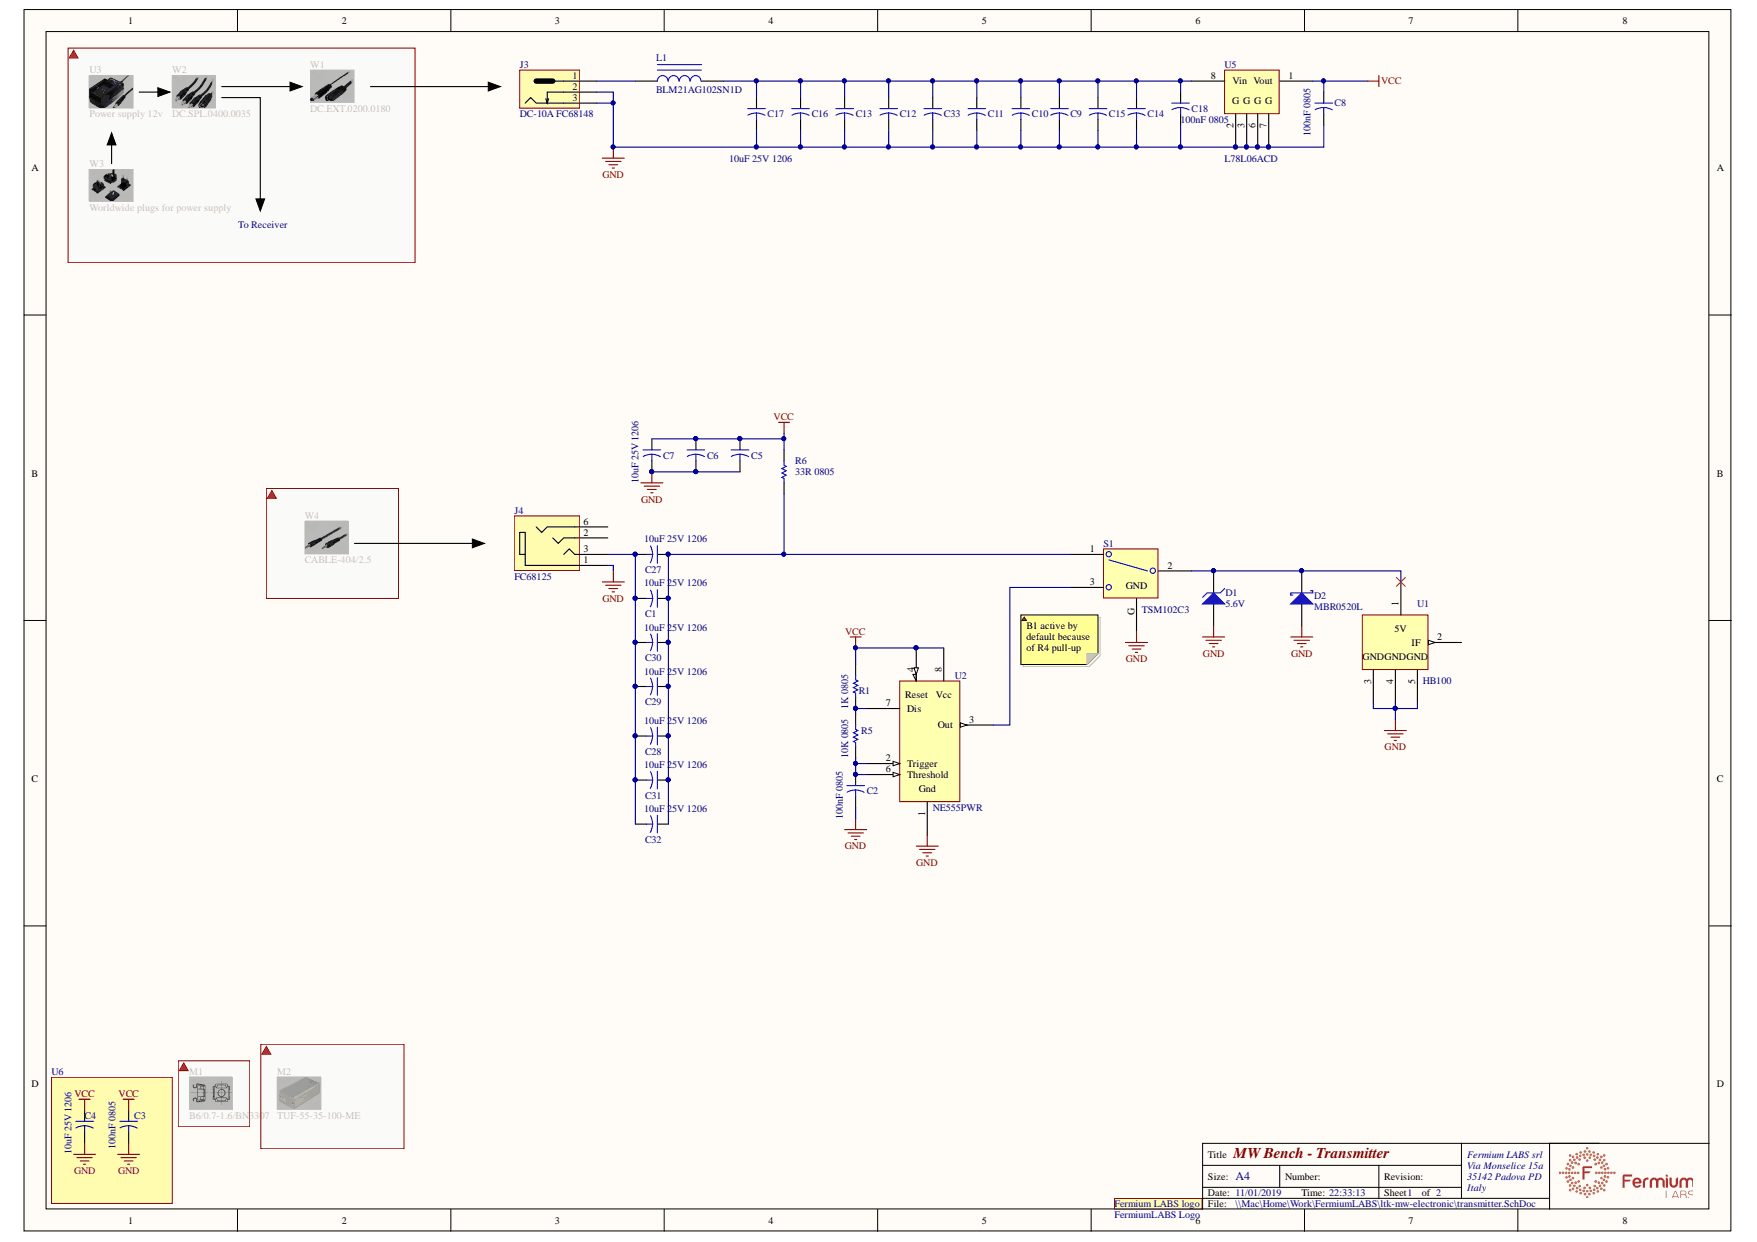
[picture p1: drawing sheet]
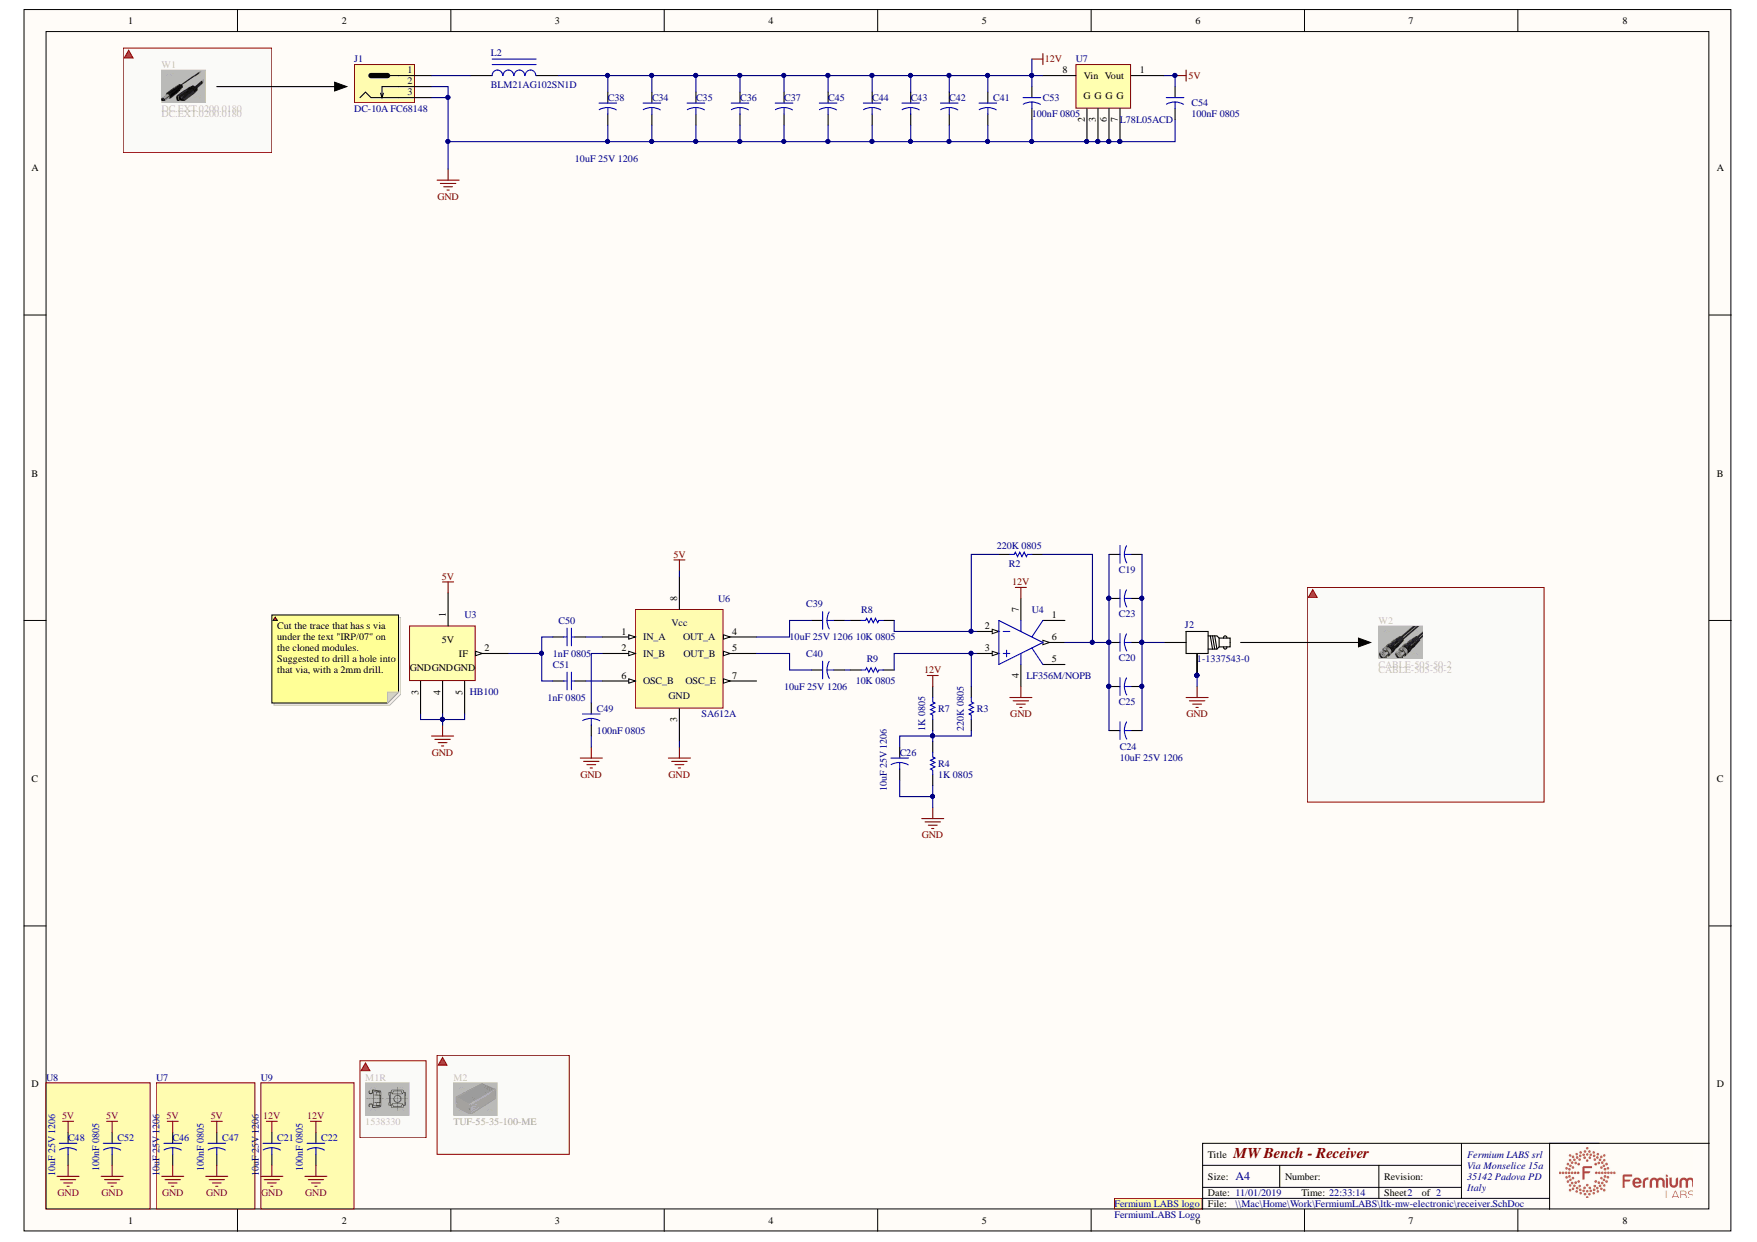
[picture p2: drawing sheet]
# Altium project Combined.PrjPCB
3 sheets, 92 parts. Net scope: global (net labels, ports and power ports of the same name join across sheets).
Board file: Combined.PcbDoc
Sheets:
  Combined.SchDoc
    U_receiver = receiver.SchDoc
    U_transmitter = transmitter.SchDoc

## Sheet Combined.SchDoc
size A

### Sub-sheets
U_receiver = receiver.SchDoc: no entries
U_transmitter = transmitter.SchDoc: no entries

## Sheet receiver.SchDoc: MW Bench - Receiver
size A3; Organization: Altium Limited; Address1: L3, 12a Rodborough Rd; Address2: Frenchs Forest; Address3: NSW; Address4: Australia 2086; SheetNumber: 2; SheetTotal: 2

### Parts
(Parts that share a designator on the sheet are numbered #1, #2 ... from top to bottom, then left to right.)
C19  10uF 25V 1206  [CAP 1206_3216]  (value not drawn)
C20  10uF 25V 1206  [CAP 1206_3216]  (value not drawn)
C21  10uF 25V 1206  [CAP 1206_3216]
C22  100nF 0805  [CAP 0805_2012]
C23  10uF 25V 1206  [CAP 1206_3216]  (value not drawn)
C24  10uF 25V 1206  [CAP 1206_3216]
C25  10uF 25V 1206  [CAP 1206_3216]  (value not drawn)
C26  10uF 25V 1206  [CAP 1206_3216]
C34  10uF 25V 1206  [CAP 1206_3216]  (value not drawn)
C35  10uF 25V 1206  [CAP 1206_3216]  (value not drawn)
C36  10uF 25V 1206  [CAP 1206_3216]  (value not drawn)
C37  10uF 25V 1206  [CAP 1206_3216]  (value not drawn)
C38  10uF 25V 1206  [CAP 1206_3216]
C39  10uF 25V 1206  [CAP 1206_3216]
C40  10uF 25V 1206  [CAP 1206_3216]
C41  10uF 25V 1206  [CAP 1206_3216]  (value not drawn)
C42  10uF 25V 1206  [CAP 1206_3216]  (value not drawn)
C43  10uF 25V 1206  [CAP 1206_3216]  (value not drawn)
C44  10uF 25V 1206  [CAP 1206_3216]  (value not drawn)
C45  10uF 25V 1206  [CAP 1206_3216]  (value not drawn)
C46  10uF 25V 1206  [CAP 1206_3216]
C47  100nF 0805  [CAP 0805_2012]
C48  10uF 25V 1206  [CAP 1206_3216]
C49  100nF 0805  [CAP 0805_2012]
C50  1nF 0805  [CAP 0805_2012]
C51  1nF 0805  [CAP 0805_2012]
C52  100nF 0805  [CAP 0805_2012]
C53  100nF 0805  [CAP 0805_2012]
C54  100nF 0805  [CAP 0805_2012]
J1  DC-10A FC68148  [dc-jack]  (no BOM)
J2  1-1337543-0  [BNC-RA]
L2  BLM21AG102SN1D  [FER 0805_2012]
M1R  1538330  (mechanical)  (masked out: inside a compile mask, not in the netlist)
M2#1  TUF-55-35-100-ME  (mechanical)  (masked out: inside a compile mask, not in the netlist)
R2  220K 0805  [RES 0805_2012]
R3  220K 0805  [RES 0805_2012]
R4  1K 0805  [RES 0805_2012]
R7  1K 0805  [RES 0805_2012]
R8  10K 0805  [RES 0805_2012]
R9  10K 0805  [RES 0805_2012]
U3#1  HB100  [HB100-buried]
U4  LF356M/NOPB  [TI SOIC-8 D]
U6  SA612A  [TI SOIC-8 D]
U7  L78L05ACD  [ST SOIC-8N]
W1#1  DC.EXT.0200.0180  (mechanical)  (masked out: inside a compile mask, not in the netlist)
W2#1  CABLE-505-50-2  (mechanical)  (masked out: inside a compile mask, not in the netlist)
XX1  FermiumLABS Logo  [frm-med]  (no BOM)

### Blocks framed on the sheet
U8: C48 C52
U7: C46 C47
U9: C21 C22

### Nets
5V: C46.1 C47.1 C48.1 C52.1 C54.1 U3#1.1(5V) U6.8(Vcc) U7.1(Vout)
12V: C21.1 C22.1 C34.1 C35.1 C36.1 C37.1 C38.1 C41.1 C42.1 C43.1 C44.1 C45.1 C53.1 L2.2 R7.2 U4.7(VDD+) U7.8(Vin)
GND: C21.2 C22.2 C26.2 C34.2 C35.2 C36.2 C37.2 C38.2 C41.2 C42.2 C43.2 C44.2 C45.2 C46.2 C47.2 C48.2 C49.2 C52.2 C53.2 C54.2 J1.2 J1.3 J2.2(gnd) J2.A J2.B R4.1 U3#1.3(GND) U3#1.4(GND) U3#1.5(GND) U4.4(VDD-) U6.3(GND) U7.2(G) U7.3(G) U7.6(G) U7.7(G)
NetC19_1: C19.1 C20.1 C23.1 C24.1 C25.1 R2.2 U4.6(OUT)
NetC19_2: C19.2 C20.2 C23.2 C24.2 C25.2 J2.1
NetC26_1: C26.1 R3.1 R4.2 R7.1
NetC39_1: C39.1 U6.4(OUT_A)
NetC39_2: C39.2 R8.1
NetC40_1: C40.1 U6.5(OUT_B)
NetC40_2: C40.2 R9.1
NetC49_1: C49.1 U6.2(IN_B)
NetC50_1: C50.1 C51.1 U3#1.2(IF)
NetC50_2: C50.2 U6.1(IN_A)
NetC51_2: C51.2 U6.6(OSC_B)
NetJ1_1: J1.1 L2.1
NetR2_1: R2.1 R8.2 U4.2(IN-)
NetR3_2: R3.2 R9.2 U4.3(IN+)

Not connected (* = marked no-connect by the designer): U4 1(CXA) 5; U6 7(OSC_E)

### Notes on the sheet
- (near U3#1) Cut the trace that has s via under the text "IRP/07" on the cloned modules. Suggested to drill a hole into that via, with a 2mm drill.

## Sheet transmitter.SchDoc: MW Bench - Transmitter
size A3; Organization: Altium Limited; Address1: L3, 12a Rodborough Rd; Address2: Frenchs Forest; Address3: NSW; Address4: Australia 2086; SheetNumber: 1; SheetTotal: 2

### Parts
(Parts that share a designator on the sheet are numbered #1, #2 ... from top to bottom, then left to right.)
C1  10uF 25V 1206  [CAP 1206_3216]
C2  100nF 0805  [CAP 0805_2012]
C3  100nF 0805  [CAP 0805_2012]
C4  10uF 25V 1206  [CAP 1206_3216]
C5  10uF 25V 1206  [CAP 1206_3216]  (value not drawn)
C6  10uF 25V 1206  [CAP 1206_3216]  (value not drawn)
C7  10uF 25V 1206  [CAP 1206_3216]
C8  100nF 0805  [CAP 0805_2012]
C9  10uF 25V 1206  [CAP 1206_3216]  (value not drawn)
C10  10uF 25V 1206  [CAP 1206_3216]  (value not drawn)
C11  10uF 25V 1206  [CAP 1206_3216]  (value not drawn)
C12  10uF 25V 1206  [CAP 1206_3216]  (value not drawn)
C13  10uF 25V 1206  [CAP 1206_3216]  (value not drawn)
C14  10uF 25V 1206  [CAP 1206_3216]  (value not drawn)
C15  10uF 25V 1206  [CAP 1206_3216]  (value not drawn)
C16  10uF 25V 1206  [CAP 1206_3216]  (value not drawn)
C17  10uF 25V 1206  [CAP 1206_3216]
C18  100nF 0805  [CAP 0805_2012]
C27  10uF 25V 1206  [CAP 1206_3216]
C28  10uF 25V 1206  [CAP 1206_3216]
C29  10uF 25V 1206  [CAP 1206_3216]
C30  10uF 25V 1206  [CAP 1206_3216]
C31  10uF 25V 1206  [CAP 1206_3216]
C32  10uF 25V 1206  [CAP 1206_3216]
C33  10uF 25V 1206  [CAP 1206_3216]  (value not drawn)
D1  5.6V  [SOD123]
D2  MBR0520L  [SOD123]
J3  DC-10A FC68148  [dc-jack]  (no BOM)
J4  FC68125  [FC68125]
L1  BLM21AG102SN1D  [FER 0805_2012]
M1  B6/0.7-1.6/BN3307  (mechanical)  (masked out: inside a compile mask, not in the netlist)
M2#2  TUF-55-35-100-ME  (mechanical)  (masked out: inside a compile mask, not in the netlist)
R1  1K 0805  [RES 0805_2012]
R5  10K 0805  [RES 0805_2012]
R6  33R 0805  [RES 0805_2012]
S1  TSM102C3  [TSM102C3]
U1  HB100  [HB100-buried]
U2  NE555PWR  [TSSOP8]
U3#2  Power supply 12v  (mechanical)  (masked out: inside a compile mask, not in the netlist)
U5  L78L06ACD  [ST SOIC-8N]
W1#2  DC.EXT.0200.0180  (mechanical)  (masked out: inside a compile mask, not in the netlist)
W2#2  DC.SPL.0400.0035  (mechanical)  (masked out: inside a compile mask, not in the netlist)
W3  Worldwide plugs for power supply  (mechanical)  (masked out: inside a compile mask, not in the netlist)
W4  CABLE-404/2.5  (mechanical)  (masked out: inside a compile mask, not in the netlist)
XX2  FermiumLABS Logo  [frm-med]  (no BOM)

### Blocks framed on the sheet
U6: C3 C4

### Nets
GND: C2.2 C3.2 C4.2 C5.2 C6.2 C7.2 C8.2 C9.2 C10.2 C11.2 C12.2 C13.2 C14.2 C15.2 C16.2 C17.2 C18.2 C33.2 D1.A D2.A J3.2 J3.3 J4.1 S1.G(GND) U1.3(GND) U1.4(GND) U1.5(GND) U2.1(Gnd) U5.2(G) U5.3(G) U5.6(G) U5.7(G)
VCC: C3.1 C4.1 C5.1 C6.1 C7.1 C8.1 R1.2 R6.1 U2.4(Reset) U2.8(Vcc) U5.1(Vout)
NetC1_1: C1.1 C27.1 C28.1 C29.1 C30.1 C31.1 C32.1 R6.2 S1.1
NetC1_2: C1.2 C27.2 C28.2 C29.2 C30.2 C31.2 C32.2 J4.3
NetC2_1: C2.1 R5.1 U2.2(Trigger) U2.6(Threshold)
NetC9_1: C9.1 C10.1 C11.1 C12.1 C13.1 C14.1 C15.1 C16.1 C17.1 C18.1 C33.1 L1.2 U5.8(Vin)
NetD1_K: D1.K D2.K S1.2 U1.1(5V)
NetJ3_1: J3.1 L1.1
NetR1_1: R1.1 R5.2 U2.7(Dis)
NetS1_3: S1.3 U2.3(Out)

Not connected (* = marked no-connect by the designer): J4 2 6; U1 2(IF)

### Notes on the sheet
- To Receiver
- (near S1) B1 active by default because of R4 pull-up

## Nets that join several sheets
GND: receiver (35 pins), transmitter (32 pins)
